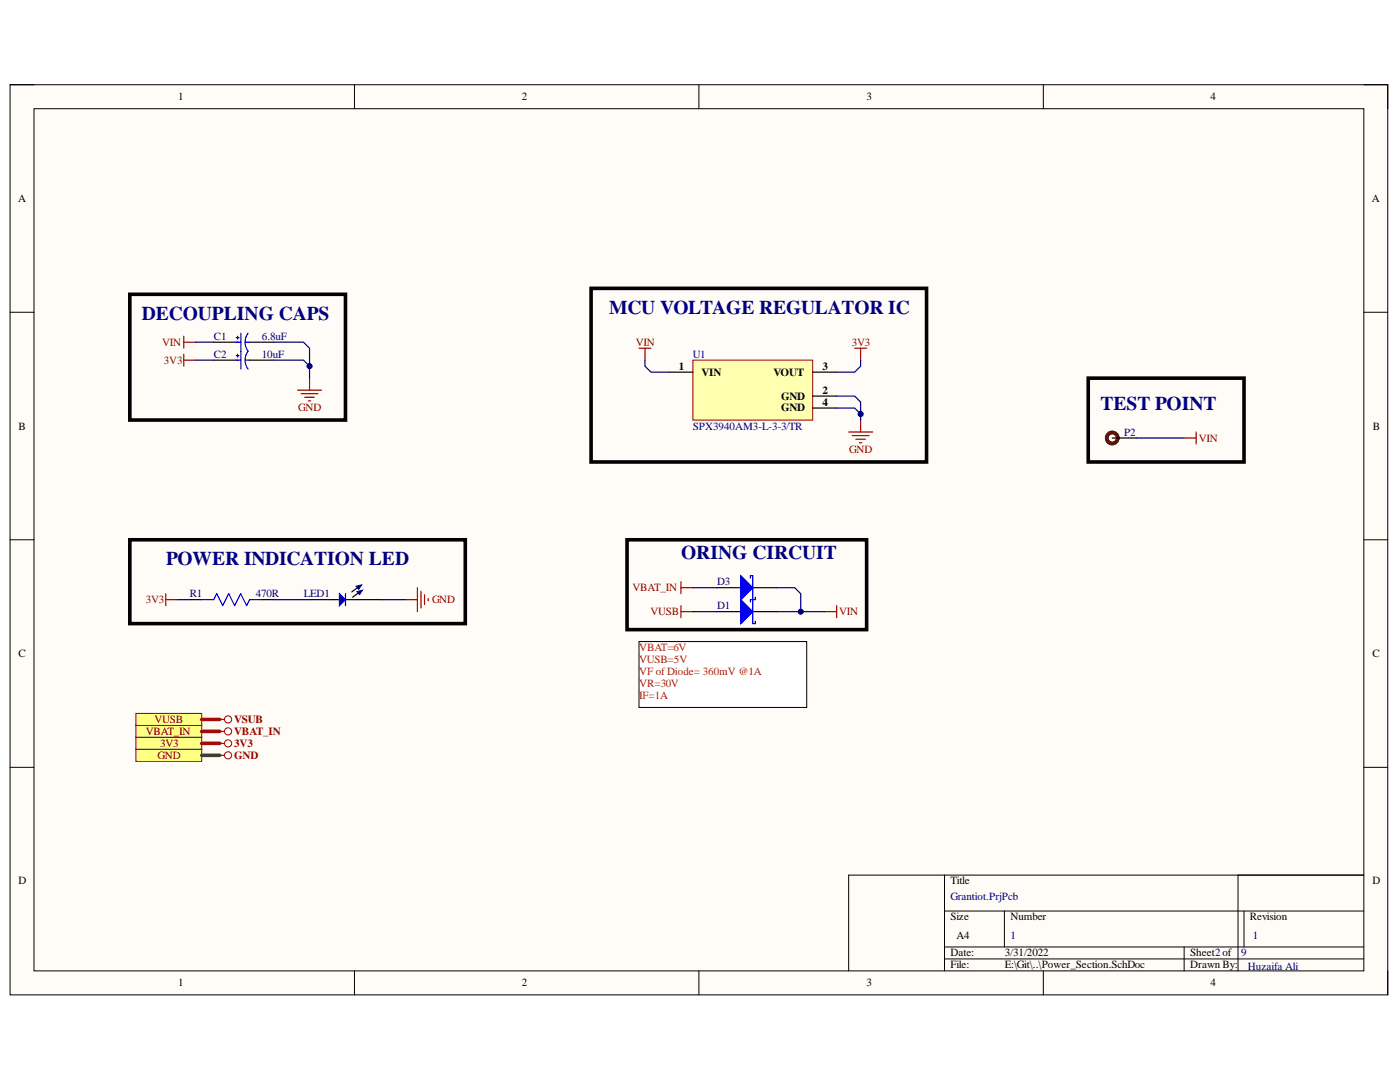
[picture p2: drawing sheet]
<svg xmlns="http://www.w3.org/2000/svg" width="279mm" height="216mm" viewBox="0 0 279 216" stroke-linecap="round" stroke-linejoin="round" font-family="sans-serif">
<path d="M2 16.9h275v181.6h-275z" fill-rule="evenodd" fill="#fffcf8"/>
<path d="M2 16.9h275v181.6h-275z" fill="none" stroke="#000" stroke-width=".2"/>
<path d="M6.8 21.7h265.4v172h-265.4z" fill-rule="evenodd" fill="#fffcf8"/>
<g fill="none" stroke="#000" stroke-width=".2">
<path d="M2 16.9h4.8M70.7 16.9v4.8M139.5 16.9v4.8M208.2 16.9v4.8M272.2 16.9h4.8v4.8M6.8 21.7h265.4v172h-265.4zM2 62.3h4.8M272.2 62.3h4.8M2 107.7h4.8M272.2 107.7h4.8M2 153.1h4.8M272.2 153.1h4.8"/>
<path d="M188.5 174.6v19.1M247.1 174.6v19.1M272.2 174.6h-102.8v19.1M70.7 193.7v4.8M139.5 193.7v4.8M188.5 181.8h83.7M188.5 189h83.7M188.5 191.3h83.7M200.4 181.8v7.2M208.2 193.7v4.8M236.3 189v4.7M248.3 181.8v7.2"/>
<path d="M277 193.7v4.8"/>
</g>
<g fill="none" stroke="#800000" stroke-width=".24">
<path d="M36.7 67.1v2.4M36.7 68.3h2.4M59.4 77.8h4.8M60.1 78.6h3.3M60.8 79.3h1.9M61.5 80h.5M61.8 75.5v2.3M127.5 69.5h2.4M128.7 69.5v2.4M170.6 69.5h2.4M171.8 69.5v2.4M236.3 87.4h2.4"/>
<path d="M238.7 86.2v2.4M33.1 118.5v2.3M33.1 119.7h2.4M80.9 119.7h2.4M83.3 117.3v4.7M84 118v3.3M84.7 118.7v1.9M85.4 119.4v.5M135.9 116.1v2.4M135.9 117.3h2.4M135.9 120.8v2.4M135.9 122h2.4"/>
<path d="M164.6 122h2.4M167 120.8v2.4M43.8 145.9h1M43.8 148.3h1"/>
</g>
<circle cx="222" cy="87.4" r="1.1" fill="none" stroke="#5b0f00" stroke-width=".72"/>
<path d="M222 87.4h4.7M37.9 119.7h2.4M52.2 119.7h2.4" fill="none" stroke="#000" stroke-width=".24"/>
<path d="M40.3 119.7h2.3l.6-1.2 1.2 2.3 1.2-2.3 1.2 2.3 1.2-2.3 1.2 2.3 .6-1.1h2.4" fill="none" stroke="#00f" stroke-width=".24"/>
<path d="M25.9 58.7h43v25.1h-43zM118 57.5h66.9v34.7h-66.9zM217.2 75.5h31.1v16.7h-31.1zM25.9 107.7h67v16.7h-67zM125.1 107.7h47.9v17.9h-47.9z" fill="none" stroke="#000" stroke-width=".72"/>
<g fill="none" stroke="#800000" stroke-width=".2">
<circle cx="45.5" cy="145.9" r=".72"/>
<circle cx="45.5" cy="148.3" r=".72"/>
</g>
<path d="M27.1 144.7h13.2v2.4h-13.2z" fill-rule="evenodd" fill="#ffff80"/>
<path d="M27.1 144.7h13.2v2.4h-13.2z" fill="none" stroke="#800000" stroke-width=".2"/>
<path d="M27.1 147.1h13.2v2.4h-13.2z" fill-rule="evenodd" fill="#ffff80"/>
<g fill="none" stroke="#800000" stroke-width=".2">
<path d="M27.1 147.1h13.2v2.4h-13.2z"/>
<circle cx="45.5" cy="150.7" r=".72"/>
</g>
<path d="M43.8 150.7h1" fill="none" stroke="#800000" stroke-width=".24"/>
<path d="M27.1 149.5h13.2v2.4h-13.2z" fill-rule="evenodd" fill="#ffff80"/>
<g fill="none" stroke="#800000" stroke-width=".2">
<path d="M27.1 149.5h13.2v2.4h-13.2z"/>
<circle cx="45.5" cy="143.6" r=".72"/>
</g>
<path d="M43.8 143.6h1" fill="none" stroke="#800000" stroke-width=".24"/>
<path d="M27.1 142.4h13.2v2.3h-13.2z" fill-rule="evenodd" fill="#ffff80"/>
<path d="M27.1 142.4h13.2v2.3h-13.2z" fill="none" stroke="#800000" stroke-width=".2"/>
<path d="M143.1 122h4.7M150.2 122h4.8" fill="none" stroke="#000" stroke-width=".24"/>
<path d="M147.8 119.7l2.4 2.3-2.4 2.4z" fill="#00f"/>
<path d="M147.8 119.7l2.4 2.3-2.4 2.4zM149.8 120.1v-.4h.4v4.7h.5v-.4" fill="none" stroke="#00f" stroke-width=".24"/>
<path d="M61.8 119.7h6M71.3 119.7h4.8" fill="none" stroke="#000" stroke-width=".24"/>
<path d="M67.8 118.5l1.1 1.2-1.1 1.1z" fill="#0c0087"/>
<path d="M67.8 118.5l1.1 1.2-1.1 1.1z" fill="none" stroke="#00f" stroke-width=".24"/>
<path d="M68.9 118.5v2.3" fill="none" stroke="#11037f" stroke-width=".24"/>
<path d="M68.9 119.7h2.4M71.3 117.3l-1.1 .8" fill="none" stroke="#000" stroke-width=".24"/>
<path d="M71.1 117l1.1-.3-.6 .8z" fill-rule="evenodd" fill="#0c0087"/>
<path d="M71.1 117l1.1-.3-.6 .8z" fill="none" stroke="#0c0087" stroke-width=".2"/>
<path d="M71.5 118.3l-1.1 .9" fill="none" stroke="#000" stroke-width=".24"/>
<path d="M71.2 118.1l1.1-.3-.5 .8z" fill-rule="evenodd" fill="#0c0087"/>
<path d="M71.2 118.1l1.1-.3-.5 .8z" fill="none" stroke="#0c0087" stroke-width=".2"/>
<path d="M143.1 117.3h4.7M150.2 117.3h4.8" fill="none" stroke="#000" stroke-width=".24"/>
<path d="M147.8 114.9l2.4 2.4-2.4 2.4z" fill="#00f"/>
<path d="M147.8 114.9l2.4 2.4-2.4 2.4zM149.8 115.4v-.5h.4v4.8h.5v-.5" fill="none" stroke="#00f" stroke-width=".24"/>
<path d="M127.5 128h33.5v13.2h-33.5z" fill-rule="evenodd" fill="#fff"/>
<path d="M127.5 128h33.5v13.2h-33.5z" fill="none" stroke="#000" stroke-width=".2"/>
<path d="M138.3 71.9h23.9v11.9h-23.9z" fill-rule="evenodd" fill="#ffffb0"/>
<path d="M138.3 71.9h23.9v11.9h-23.9z" fill="none" stroke="#800000" stroke-width=".2"/>
<path d="M42.6 71.9h4.8M42.6 68.3h4.8M49.8 71.9h4.8M49.8 68.3h4.8M133.5 74.3h4.8M162.2 74.3h4.8M162.2 79h4.8M162.2 81.4h4.8" fill="none" stroke="#000" stroke-width=".24"/>
<path d="M36.7 70.7v2.4M36.7 71.9h2.4M169.4 86.2h4.7M170.1 86.9h3.3M170.8 87.6h1.9M171.5 88.4h.5M171.8 83.8v2.4" fill="none" stroke="#800000" stroke-width=".24"/>
<path d="M47.1 71h.6M47.1 67.4h.6M47.2 71.9h.9M47.2 68.3h.9M47.4 67.1v.6M47.4 70.7v.6M48.1 66.5v7.2M48.9 71.9h.9M48.9 68.3h.9M49.5 70.1a2.98 2.98 0 0 0 0 3.6M49.5 66.5a2.98 2.98 0 0 0 0 3.6" fill="none" stroke="#00f" stroke-width=".24"/>
<path d="M39.1 71.9h3.5M39.1 68.3h3.5M54.6 71.9h6l1.2 1.2M226.7 87.4h9.6M35.5 119.7h2.4M54.6 119.7h7.2" fill="none" stroke="#000080" stroke-width=".24"/>
<path d="M40.3 150.7h3.5" fill="none" stroke="#38761d" stroke-width=".72"/>
<path d="M40.3 148.3h3.5M40.3 145.9h3.5M40.3 143.6h3.5" fill="none" stroke="#f00" stroke-width=".72"/>
<circle cx="61.8" cy="73.1" r=".48" fill="#000080"/>
<circle cx="61.8" cy="73.1" r=".48" fill="none" stroke="#000080" stroke-width=".2"/>
<path d="M54.6 68.3h6l1.2 1.2v6" fill="none" stroke="#000080" stroke-width=".24"/>
<circle cx="61.8" cy="73.1" r=".48" fill="#000080"/>
<circle cx="61.8" cy="73.1" r=".48" fill="none" stroke="#000080" stroke-width=".2"/>
<path d="M128.7 71.9v1.2l1.2 1.2h3.6M76.1 119.7h4.8M138.3 117.3h4.8M138.3 122h4.8M155 122h9.6" fill="none" stroke="#000080" stroke-width=".24"/>
<circle cx="159.8" cy="122" r=".48" fill="#000080"/>
<circle cx="159.8" cy="122" r=".48" fill="none" stroke="#000080" stroke-width=".2"/>
<path d="M155 117.3h3.6l1.2 1.2v3.5" fill="none" stroke="#000080" stroke-width=".24"/>
<circle cx="159.8" cy="122" r=".48" fill="#000080"/>
<circle cx="159.8" cy="122" r=".48" fill="none" stroke="#000080" stroke-width=".2"/>
<path d="M167 81.4h3.6l1.2 1.2v1.2" fill="none" stroke="#000080" stroke-width=".24"/>
<circle cx="171.8" cy="82.6" r=".48" fill="#000080"/>
<circle cx="171.8" cy="82.6" r=".48" fill="none" stroke="#000080" stroke-width=".2"/>
<path d="M167 79h3.6l1.2 1.2v2.4" fill="none" stroke="#000080" stroke-width=".24"/>
<circle cx="171.8" cy="82.6" r=".48" fill="#000080"/>
<circle cx="171.8" cy="82.6" r=".48" fill="none" stroke="#000080" stroke-width=".2"/>
<path d="M171.8 71.9v1.2l-1.2 1.2h-3.6" fill="none" stroke="#000080" stroke-width=".24"/>
<g font-size="3.9" fill="#000080">
<text x="28.3" y="63.9">DECOUPLING CAPS</text>
<text x="121.6" y="62.6">MCU VOLTAGE REGULATOR IC</text>
<text x="219.6" y="81.8">TEST POINT</text>
<text x="33.1" y="112.8">POWER INDICATION LED</text>
<text x="135.9" y="111.6">ORING CIRCUIT</text>
</g>
<g font-size="2.2">
<text x="35.6" y="20">1</text>
<text x="104.1" y="20">2</text>
<text x="173" y="20">3</text>
<text x="241.6" y="20">4</text>
<text x="3.6" y="40.3">A</text>
<text x="273.8" y="40.3">A</text>
<text x="135.5" y="73.7">1</text>
<text x="140" y="74.9">VIN</text>
<text x="154.4" y="74.9">VOUT</text>
<text x="164.2" y="73.7">3</text>
<text x="155.9" y="79.7">GND</text>
<text x="155.9" y="82.1">GND</text>
<text x="164.2" y="78.6">2</text>
<text x="164.2" y="80.9">4</text>
<text x="3.7" y="85.7">B</text>
<text x="274" y="85.7">B</text>
<text x="3.7" y="131.1">C</text>
<text x="273.9" y="131.1">C</text>
<text x="3.7" y="176.5">D</text>
<text x="189.7" y="176.5">Title</text>
<text x="273.9" y="176.5">D</text>
<text x="189.7" y="183.7">Size</text>
<text x="201.7" y="183.7">Number</text>
<text x="249.5" y="183.7">Revision</text>
<text x="189.7" y="190.8">Date:</text>
<text x="190.9" y="187.3">A4</text>
<text x="200.5" y="190.8">3/31/2022</text>
<text x="237.5" y="190.8">Sheet2of</text>
<text x="35.6" y="196.8">1</text>
<text x="104.1" y="196.8">2</text>
<text x="173" y="196.8">3</text>
<text x="189.7" y="193.2">File:</text>
<text x="200.5" y="193.2">E:\Git\..\Power_Section.SchDoc</text>
<text x="237.5" y="193.2">Drawn By:</text>
<text x="241.6" y="196.8">4</text>
</g>
<g font-size="2.2" fill="#800000">
<text x="32.4" y="69">VIN</text>
<text x="126.9" y="69">VIN</text>
<text x="170" y="69">3V3</text>
<text x="32.7" y="72.6">3V3</text>
<text x="59.5" y="82.1">GND</text>
<text x="239.2" y="88.1">VIN</text>
<text x="169.5" y="90.5">GND</text>
<text x="126.2" y="117.9">VBAT_IN</text>
<text x="29.1" y="120.4">3V3</text>
<text x="86.2" y="120.4">GND</text>
<text x="129.8" y="122.7">VUSB</text>
<text x="167.5" y="122.7">VIN</text>
<text x="29.1" y="146.7">VBAT_IN</text>
<text x="30.9" y="144.3">VUSB</text>
<text x="32" y="149">3V3</text>
<text x="46.7" y="146.7">VBAT_IN</text>
<text x="46.7" y="149">3V3</text>
<text x="46.7" y="144.3">VSUB</text>
<text x="31.4" y="151.4">GND</text>
<text x="46.7" y="151.4">GND</text>
</g>
<g font-size="2.2" fill="#000080">
<text x="42.7" y="71.4">C2</text>
<text x="42.7" y="67.7">C1</text>
<text x="52.2" y="71.4">10uF</text>
<text x="52.2" y="67.7">6.8uF</text>
<text x="138.3" y="71.4">U1</text>
<text x="138.3" y="85.7">SPX3940AM3-L-3-3/TR</text>
<text x="224.3" y="86.9">P2</text>
<text x="37.9" y="119.2">R1</text>
<text x="51.1" y="119.2">470R</text>
<text x="60.6" y="119.2">LED1</text>
<text x="143.1" y="116.7">D3</text>
<text x="143.1" y="121.6">D1</text>
<text x="189.7" y="179.5">Grantiot.PrjPcb</text>
<text x="201.7" y="187.3">1</text>
<text x="247.7" y="190.8">9</text>
<text x="250" y="187.3">1</text>
<text x="249" y="193.5">Huzaifa Ali</text>
</g>
<g font-size="2.2" fill="#f00">
<text x="127.6" y="129.9">VBAT=6V</text>
<text x="127.6" y="132.3">VUSB=5V</text>
<text x="127.6" y="134.7">VF ofDiode= 360mV @1A</text>
<text x="127.6" y="137.1">VR=30V</text>
<text x="127.6" y="139.5">IF=1A</text>
</g>
</svg>
